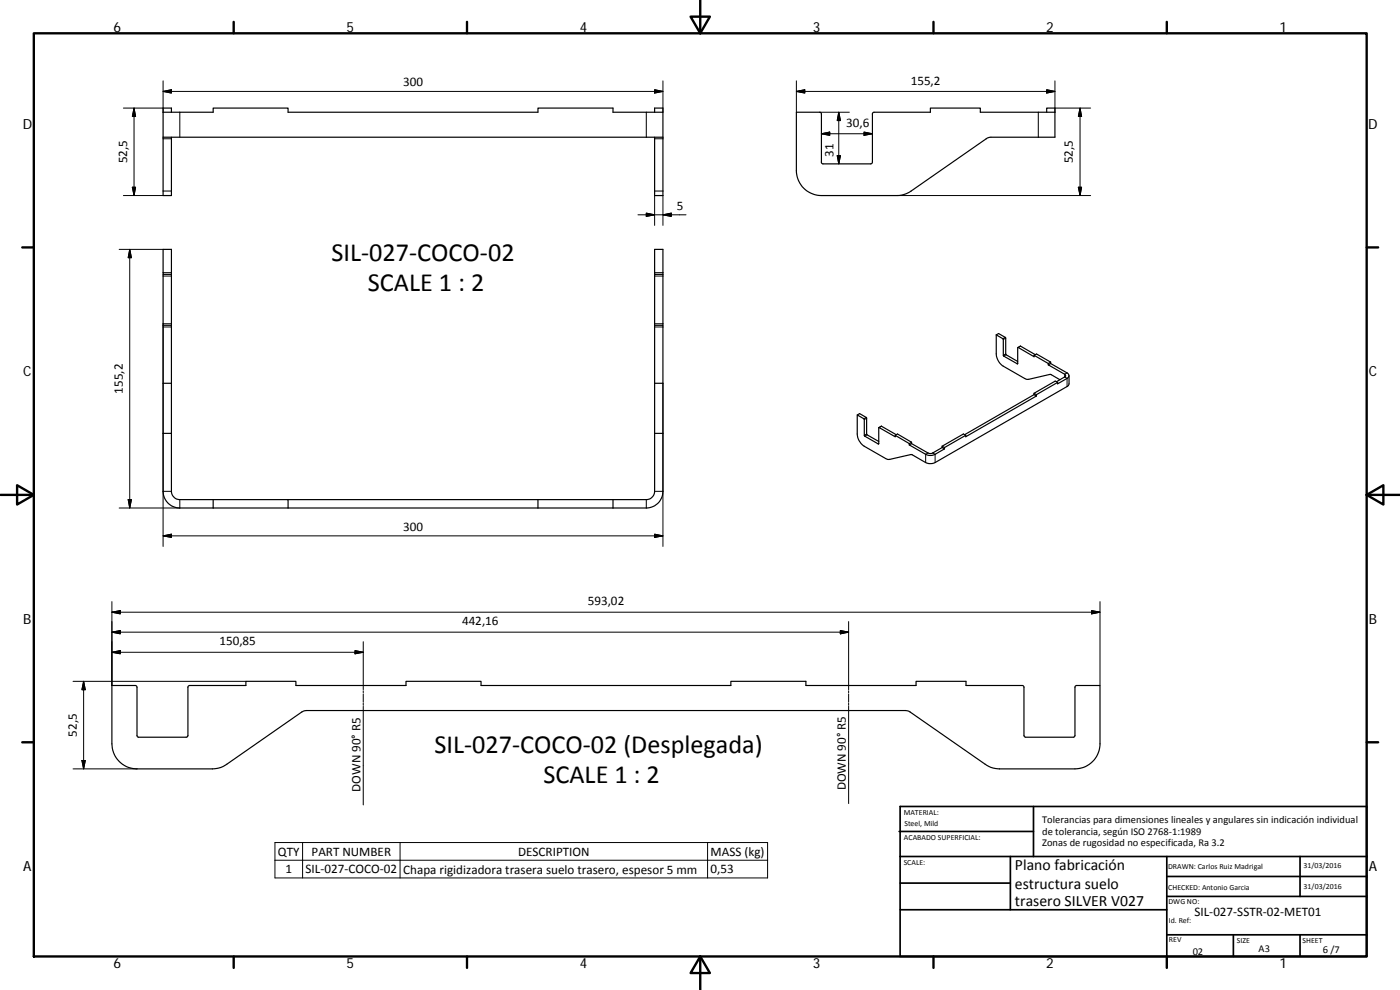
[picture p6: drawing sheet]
<svg xmlns="http://www.w3.org/2000/svg" width="420mm" height="297mm" viewBox="0 0 420 297" stroke-linecap="round" stroke-linejoin="round" font-family="sans-serif">
<g fill="none" stroke="#000" stroke-width=".36">
<path d="M48.9 33.7h15.1v-1.3h22.5v1.3h74.9v-1.3h22.6v1.3h15v7.5M51.4 33.7v-1.3h-2.5v8.8M196.5 33.7v-1.3h2.5v1.3M314.1 33.7v-1.3h2.5v8.8h-19.2l-1.1 .2-22.9 15.9-1.7 .9-2.5 .5h-22.7a7.5 7.5 0 0 1-7.5-7.5v-17.5h7l.5 .3 .1 15 .4 .2h14.3l.5-.5v-14.5l.3-.5h17.1v-1.3h15v1.3h22.4M48.9 41.2h150.1M51.4 41.2v17.5h-2.5v-17.5M199 41.2v17.5h-2.5v-17.5M48.9 74.8h2.5v7.5h-2.5zM196.5 74.8h2.5v7.5h-2.5zM48.9 97.6v49.8a5 5 0 0 0 5.1 5h140a5 5 0 0 0 5-5v-49.8h-2.5M48.9 82.3v15.3M48.9 97.6h2.5"/>
<path d="M51.4 82.3v15.3M51.4 97.6v17.4M196.5 97.6v49.8a2.51 2.51 0 0 1-2.5 2.5h-107.5M196.5 82.3v15.3M199 82.3v15.3M48.9 115h2.5M51.4 115v15h-2.5M196.5 115h2.5M299 100.5l.7-.4 2 1.2 .1 5 3.6 2.2M299 100.5l2.1 1.3 .1 5 4.2 2.4 .1-4.9 4.9 2.7v-.4M299 100.5v5.7a4.7 4.7 0 0 0 2.1 3.7l6.9 3.9h.7l6.5-1.5 2.9 1.6M305.5 104.3l.8-.4 4.4 2.5"/>
<path d="M310.3 118l.8 .4M310.3 118.4l.8 .4M310.3 118.4l-20.8 12M310.3 118v.4M310.4 106.6l.7-.4 4.2 2.4M310.4 106.6l4.2 2.5M311.1 118.8l-21.3 12.2v-.4M311.1 118.4v.4M314.6 109.5l4.9 2.8 .3 .3-.2 .4-2.6 1.6M314.6 109.1v.4M315.3 109.1l4.9 2.8a.89 .89 0 0 1 .6 .8 .89 .89 0 0 1-.6 .8l-2.8 1.7v-.5M315.3 108.6l-.7 .5"/>
<path d="M315.3 109.1l-.7 .4M315.3 108.6v.5M317.4 114.7l-.7-.4-6.4 3.7M317.4 114.7l-6.3 3.7M320.8 112.7v2.5l-.3 .6-39.9 23a3.3 3.3 0 0 1-2.8 0l-4.3-2.4-6.5 1.4h-.7l-6.9-3.9a4.7 4.7 0 0 1-2.1-3.7v-5.7l2.1 1.3v5l4.2 2.4 .2-4.9 4.9 2.7v-.4l4.2 2.5v.4M51.4 130v17.4a2.56 2.56 0 0 0 2.6 2.5h10M196.5 130h2.5M257.3 124.5l.7-.4 2 1.2 .1 5 3.6 2.2M263.7 128.3l.8-.4 4.5 2.5M268.7 130.6l.6-.4 4.3 2.5M272.9 133.5l4.9 2.8a3.1 3.1 0 0 0 2.8 0l2.9-1.6M273.6 132.7v.4"/>
<path d="M273.6 133.1l-.7 .4M273.6 132.7l-.7 .4M273.6 133.1l5.3 3 .8-.1 3.1-1.7M282.8 133.9l.7 .4M282.8 134.3l.7 .4M282.8 133.9v.4M283.5 134.3v.4M289.8 130.6l-.7-.4-6.3 3.7M289.8 130.6l-6.3 3.7M64 149.9v2.5M64 149.9h22.5v2.5M161.4 149.9v2.5"/>
<path d="M184 149.9v2.5M33.6 205.7h7l.4 .2 .1 14.8 .2 .4 14.6 .1 .5-.5v-14.5l.2-.4 17.2-.1v-1.3h15v1.3h33v-1.3h22.6v1.3h74.9v-1.3h22.6v1.3h33v-1.3h15v1.3l17.2 .1 .2 .4v14.5l.5 .5 14.6-.1 .2-.4 .1-14.8 .4-.2h7v17.5a7.6 7.6 0 0 1-7.5 7.5h-22.6l-2.6-.4-1.7-1-22.6-15.7-1.4-.4h-179.7l-1.4 .4-22.6 15.7-1.7 1-2.6 .4h-22.6a7.6 7.6 0 0 1-7.5-7.5z"/>
</g>
<g fill="none" stroke="#000" stroke-width=".3">
<path d="M37 32.4h11.9M40.2 32.4l.5 2.5h-1zM40.2 32.4v26.3M48.9 24.3v9.4M48.9 27.4l2.5-.5v1zM48.9 27.4h150.1M54 33.7v7.5M194 33.7v7.5M196.5 26.9l2.5 .5-2.5 .5zM199 24.3v9.4M239 24.3v9.4M239 27.4l2.5-.5v1z"/>
<path d="M239 27.4h77.6M246 33.7h8.9M251.7 33.7v15.5M251.7 33.7l.5 2.5h-.9zM259.3 39.6l2.5 .5-2.5 .5zM311.6 33.7v7.5M314.1 26.9l2.5 .5-2.5 .5zM316.6 32.4h10.7M316.6 24.3v9.4M324.1 32.4v26.3M324.1 32.4l.5 2.5h-1zM37 58.7h11.9"/>
<path d="M39.7 56.2h1l-.5 2.5zM48.9 41.6h2.5M48.9 57.3h2.5M196.5 41.6h2.5M196.5 58.7v8.9M196.5 57.3h2.5M199 58.7v8.9M246.5 40.1l2.5-.5v1zM246.5 40.1h15.3M251.3 46.7h.9l-.5 2.5zM269.2 58.7h58.1M323.6 56.2h1l-.5 2.5z"/>
<path d="M35.8 74.8h13.1M38.9 74.8v77.6M38.9 74.8l.5 2.5h-.9zM191.5 64.5h14.4M194 63.9l2.5 .6-2.5 .4zM199 64.5l2.5-.6v1zM48.9 82.8h2.5M48.9 98.1h2.5M48.9 81.8h2.5M51.4 97.1h-2.5v66.9M196.5 82.8h2.5M196.5 98.1h2.5"/>
<path d="M196.5 81.8h2.5M196.5 97.1h2.5M199 115v49M301.7 101.2l-.7 .4M301.8 106.2l-.7 .4M301.8 101.5l-.7 .4M302 106.4l-.8 .4M305.4 109.1l-.1 .1M306.3 103.9l-.7 .4M320.2 111.9l-.7 .4v.8l.7 .4v2.5M260 125.2l-.7 .4M260.1 130.2l-.7 .4"/>
<path d="M260.1 125.5l-.7 .4M260.2 130.5l-.7 .4M263.7 133.1l-.1 .1M264.6 127.9l-.7 .4M278.5 135.9l-.7 .4v2.5M279.9 135.9l.7 .4v2.5M38.5 149.9h.9l-.5 2.5zM48.9 147.4h2.5M54 149.9v2.5h-18.2M194 149.9v2.5M196.5 147.4h2.5M48.9 160.8l2.5-.5v.9z"/>
<path d="M48.9 160.8h150.1M196.5 160.3l2.5 .5-2.5 .4zM33.6 195.7l2.5-.5v1zM33.6 189.7l2.5-.5v1zM33.6 183.7l2.5-.5v1zM33.6 195.7h75.4M33.6 189.7h221.1M33.6 183.7h296.5M33.6 180.5v25.2M106.5 195.2l2.5 .5-2.5 .5zM109 192.5v14.4M252.2 189.2l2.5 .5-2.5 .5z"/>
<path d="M254.7 186.5v20.4M327.6 183.2l2.5 .5-2.5 .5zM330.1 180.5v25.2M21.9 204.4h51.9M25.1 204.4v26.3M25.1 204.4l.5 2.5h-1zM109 207.3v.6M109 208.2v2.5M109 211v.6M109 211.9v29.6M254.7 207.3v.6M254.7 208.2v2.5"/>
<path d="M254.7 211v.6M254.7 211.9v29.2M21.9 230.7h19.2M24.6 228.2h1l-.5 2.5zM82.5 252.8h147.9v10.6h-147.9zM82.5 258.1h147.9M90.8 252.8v10.6M120.1 252.8v10.6M212.4 252.8v10.6"/>
</g>
<g fill="none" stroke="#000" stroke-width=".71">
<path d="M10.1 10h400.1v277h-400.1zM70.1 6.6v3.4M140.2 6.6v3.4M207.3 5h5.8l-2.9 5zM210.2 0v10M280.2 6.6v3.4M350.2 6.6v3.4M6.7 74.2h3.4M410.2 74.2h3.4M.2 148.5h9.9M5.1 145.6l5 2.9-5 2.9zM410.2 148.5l5-2.9v5.8z"/>
<path d="M410.2 148.5h9.9M6.7 222.7h3.4M410.2 222.7h3.4M70.1 287v3.4M140.2 287v3.4M210.2 287l2.9 5h-5.8zM210.2 287v10M280.2 287v3.4M350.2 287v3.4"/>
</g>
<g fill="none" stroke="#000" stroke-width=".51">
<path d="M269.8 249.5h40.4M270.1 257h140.1M270.1 242h140.1v45h-140.1zM303.2 257v16M310.2 242v15M350.2 257v30M390.2 257v12M270.1 273h80.1M270.1 265h33.1M350.2 269h60M350.2 263h60M350.2 280.5h60"/>
<path d="M370.2 280.5v6.5M390.2 280.5v6.5"/>
</g>
<g fill="#000" stroke="#000" stroke-width=".3">
<path d="M40.2 32.4l.5 2.5h-1zM48.9 27.4l2.5-.5v1zM196.5 26.9l2.5 .5-2.5 .5zM239 27.4l2.5-.5v1zM246.5 40.1l2.5-.5v1zM251.7 33.7l.5 2.5h-.9zM314.1 26.9l2.5 .5-2.5 .5zM324.1 32.4l.5 2.5h-1zM39.7 56.2h1l-.5 2.5zM251.3 46.7h.9l-.5 2.5zM259.3 39.6l2.5 .5-2.5 .5zM323.6 56.2h1l-.5 2.5z"/>
<path d="M38.9 74.8l.5 2.5h-.9zM194 63.9l2.5 .6-2.5 .4zM199 64.5l2.5-.6v1zM38.5 149.9h.9l-.5 2.5zM48.9 160.8l2.5-.5v.9zM196.5 160.3l2.5 .5-2.5 .4zM33.6 195.7l2.5-.5v1zM33.6 189.7l2.5-.5v1zM33.6 183.7l2.5-.5v1zM106.5 195.2l2.5 .5-2.5 .5zM252.2 189.2l2.5 .5-2.5 .5zM327.6 183.2l2.5 .5-2.5 .5z"/>
<path d="M25.1 204.4l.5 2.5h-1zM24.6 228.2h1l-.5 2.5z"/>
</g>
<g font-size="7.9">
<text x="99.5" y="78.2">SIL‐027‐COCO‐02</text>
<text x="110.4" y="87.2">SCALE 1 : 2</text>
<text x="130.4" y="225.8">SIL‐027‐COCO‐02 (Desplegada)</text>
<text x="163.1" y="234.8">SCALE 1 : 2</text>
</g>
<g font-size="4.7">
<text x="304.6" y="261.2">Plano fabricación</text>
<text x="304.6" y="266.6">estructura suelo</text>
<text x="304.6" y="272">trasero SILVER V027</text>
</g>
<g font-size="4.2">
<text x="34" y="9.6">6</text>
<text x="104" y="9.6">5</text>
<text x="174" y="9.6">4</text>
<text x="244" y="9.6">3</text>
<text x="314" y="9.6">2</text>
<text x="384" y="9.6">1</text>
<text x="6.8" y="38.7">D</text>
<text x="410.6" y="38.7">D</text>
<text x="7" y="112.9">C</text>
<text x="410.8" y="112.9">C</text>
<text x="7" y="187.1">B</text>
<text x="410.8" y="187.1">B</text>
<text x="7" y="261.3">A</text>
<text x="410.8" y="261.3">A</text>
<text x="34" y="290.4">6</text>
<text x="104" y="290.4">5</text>
<text x="174" y="290.4">4</text>
<text x="244" y="290.4">3</text>
<text x="314" y="290.4">2</text>
<text x="384" y="290.4">1</text>
</g>
<g font-size="3.9">
<text x="121" y="25.9">300</text>
<text x="273.3" y="25.4">155,2</text>
<text x="254" y="38.1">30,6</text>
<text x="250.2" y="47" transform="rotate(-90 250.2 47)">31</text>
<text x="38.1" y="49" transform="rotate(-90 38.1 49)">52,5</text>
<text x="322" y="49" transform="rotate(-90 322 49)">52,5</text>
<text x="203.1" y="62.9">5</text>
<text x="36.9" y="118.1" transform="rotate(-90 36.9 118.1)">155,2</text>
<text x="121" y="159.2">300</text>
<text x="176.4" y="181.6">593,02</text>
<text x="138.7" y="187.6">442,16</text>
<text x="65.8" y="193.6">150,85</text>
<text x="23" y="221" transform="rotate(-90 23 221)">52,5</text>
<text x="108.2" y="237.6" transform="rotate(-90 108.2 237.6)">DOWN 90° R5</text>
<text x="253.9" y="237.2" transform="rotate(-90 253.9 237.2)">DOWN 90° R5</text>
<text x="83.4" y="256.7">QTY</text>
<text x="93.5" y="256.7">PART NUMBER</text>
<text x="155.5" y="256.7">DESCRIPTION</text>
<text x="213.2" y="256.8">MASS (kg)</text>
<text x="85.7" y="262">1</text>
<text x="91.7" y="262">SIL‐027‐COCO‐02</text>
<text x="121" y="262.1">Chapa rigidizadora trasera suelo trasero, espesor 5 mm</text>
<text x="213.2" y="262">0,53</text>
<text x="358.5" y="274.9">SIL‐027‐SSTR‐02‐MET01</text>
</g>
<g font-size="3.1">
<text x="312.8" y="246.8">Tolerancias para dimensiones lineales y angulares sin indicación individual</text>
<text x="312.8" y="250.4">de tolerancia, según ISO 2768‐1:1989</text>
<text x="312.8" y="254">Zonas de rugosidad no especificada, Ra 3.2</text>
<text x="357.9" y="286.4">02</text>
<text x="377.7" y="285.6">A3</text>
<text x="397" y="285.9">6 /7</text>
</g>
<g font-size="2.4">
<text x="271.2" y="244.4">MATERIAL:</text>
<text x="271.3" y="251.9">ACABADO SUPERFICIAL:</text>
<text x="271.4" y="247.9">Steel, Mild</text>
<text x="271.2" y="259.7">SCALE:</text>
<text x="350.6" y="260.8">DRAWN: Carlos Ruiz Madrigal</text>
<text x="391.2" y="260.6">31/03/2016</text>
<text x="350.6" y="267">CHECKED: Antonio Garcia</text>
<text x="391.2" y="266.6">31/03/2016</text>
<text x="350.7" y="271.4">DWG NO:</text>
<text x="350.8" y="276.8">Id. Ref:</text>
<text x="350.8" y="282.8">REV</text>
<text x="371.2" y="282.9">SIZE</text>
<text x="390.9" y="282.9">SHEET</text>
</g>
</svg>
